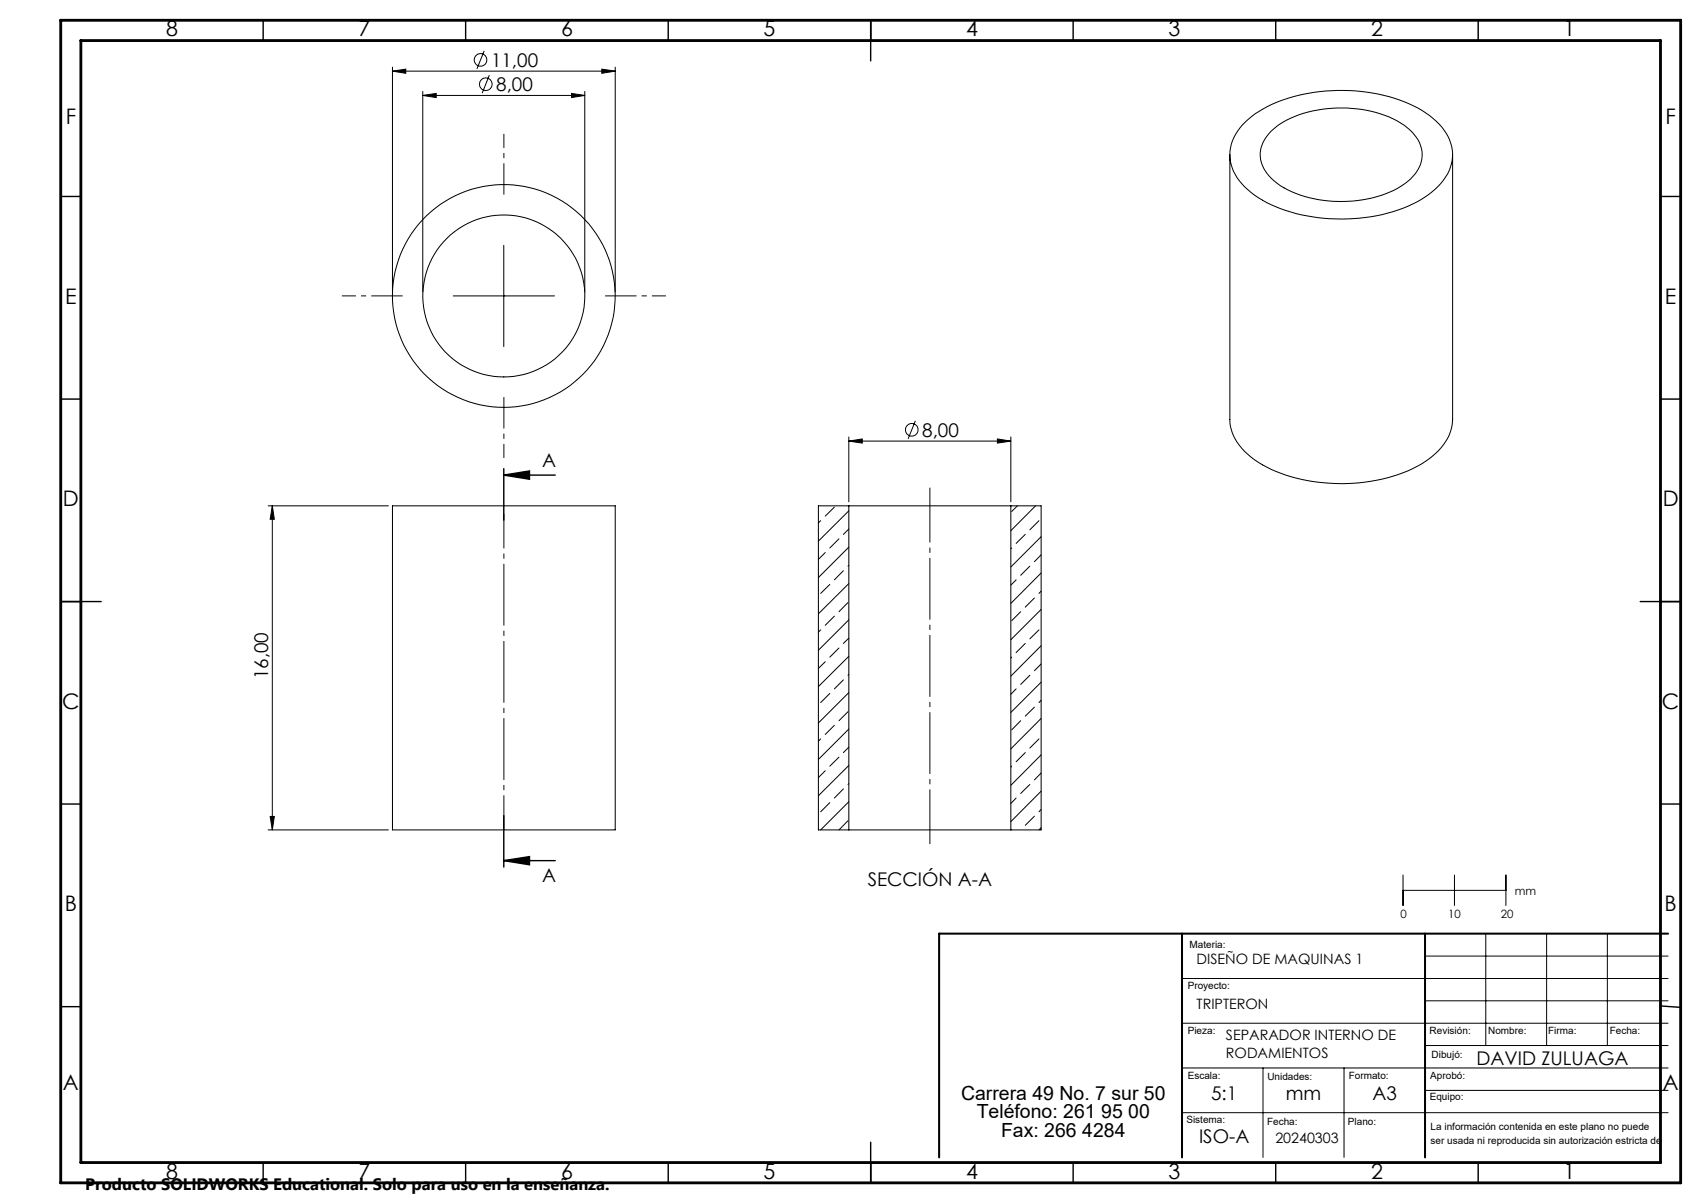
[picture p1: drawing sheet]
<svg xmlns="http://www.w3.org/2000/svg" width="420mm" height="297mm" viewBox="0 0 420 297" stroke-linecap="round" stroke-linejoin="round" font-family="sans-serif">
<g fill="none" stroke="#000" stroke-width=".25">
<path d="M96.9 17.6l3.3-.5v1zM96.9 16.6v55.5M96.9 17.6h55M119.6 12.6l-1.8 4.4M120.8 18.6l-1.7 4.4M148.6 17.1l3.3 .5-3.3 .5zM151.9 16.6v55.5M104.4 23.6l3.3-.5v1zM104.4 22.6v49.5M104.4 23.6h40M141.1 23.1l3.3 .5-3.3 .5zM144.4 22.6v49.5"/>
<path d="M303.7 38.2v65.3a12.2 12.2 0 0 0 5.2 9.4 35.8 35.8 0 0 0 21 6.5 38.2 38.2 0 0 0 22.9-6.1 12.8 12.8 0 0 0 5.9-9.8v-65.3M306.8 30.8a28.6 28.6 0 0 1 16.3-7.8 42.6 42.6 0 0 1 28 4.3 14.7 14.7 0 0 1 7.4 8.9 10.9 10.9 0 0 1-4.1 10.4 33 33 0 0 1-20.2 7.4 39.8 39.8 0 0 1-23.5-5.2 13.8 13.8 0 0 1-7-9.9 11 11 0 0 1 3.1-8.1zM313.8 32.5a24.6 24.6 0 0 1 16.3-5.8 27.3 27.3 0 0 1 17.2 4.7 8.1 8.1 0 0 1 3.5 8.8 12.6 12.6 0 0 1-7.6 7.2 31.1 31.1 0 0 1-27-1.5 9.3 9.3 0 0 1-5-8.7l.7-2.1 .8-1.3zM111.9 73.1h25M124.4 60.6v25M209.6 108.9l3.3-.5v1zM209.6 107.9v16M209.6 108.9h40M226 103.9l-1.8 4.4M246.3 108.4l3.3 .5-3.3 .5zM249.6 107.9v16M66.2 124.9h29.7"/>
<path d="M67.2 124.9v80M67.2 124.9l.5 3.3h-1zM96.9 124.9h55v80h-55zM202.6 128.5l-.5 .6M203.8 136.4l-1.7 1.7M206 125.2l-2.2 2.2M207.2 133l-2.3 2.3M209.6 126.1l-7.5 7.5M209.6 135.1l-7.5 7.5M209.6 130.6l-1.4 1.3M209.6 139.6l-.2 .2M209.6 124.9h40"/>
<path d="M209.6 124.9h-7.5v80h7.5M209.6 124.9v80M249.6 124.9h7.5v80h-7.5M249.6 124.9v80M249.8 135.3l-.2 .2M251.2 124.9l-1.4 1.4M253.2 131.9l-2.3 2.3M254.3 139.8l-2.3 2.2M255.7 124.9l-6.1 6.1M256.5 128.5l-2.2 2.3M257.1 132.5l-7.5 7.5M257.1 137l-1.7 1.7"/>
<path d="M202.6 155.5l-.5 .6M204.9 144.3l-2.3 2.2M206 152.1l-2.2 2.3M207.2 160l-2.3 2.2M208.2 140.9l-2.2 2.3M209.4 148.8l-2.2 2.2M209.6 144.1l-7.5 7.4M209.6 153l-7.5 7.5M209.6 157.5l-1.4 1.4M250.9 143.2l-1.3 1.3M252 151l-2.2 2.2M253.2 158.9l-2.3 2.2"/>
<path d="M255.4 147.6l-2.2 2.3M256.5 155.5l-2.2 2.2M257.1 150.5l-7.5 7.4M257.1 141.5l-7.5 7.5M257.1 159.4l-7.5 7.5M257.1 145.9l-.6 .6M203.8 163.4l-1.7 1.6M204.9 171.2l-2.3 2.3M206 179.1l-2.2 2.2M208.2 167.8l-2.2 2.3M209.4 175.7l-2.2 2.2M209.6 162l-7.5 7.5"/>
<path d="M209.6 171l-7.5 7.5M209.6 180l-7.5 7.5M209.6 166.5l-.2 .2M249.8 162.2l-.2 .3M250.9 170.1l-1.3 1.3M252 177.9l-2.2 2.3M254.3 166.7l-2.3 2.3M255.4 174.6l-2.2 2.2M257.1 168.4l-7.5 7.5M257.1 177.4l-7.5 7.5M257.1 163.9l-1.7 1.7M257.1 172.9l-.6 .6"/>
<path d="M202.6 182.4l-.5 .6M203.8 190.3l-1.7 1.7M204.9 198.2l-2.3 2.2M207.2 186.9l-2.3 2.3M208.2 194.8l-2.2 2.2M209.6 189l-7.5 7.5M209.6 197.9l-7 7M209.6 184.5l-1.4 1.3M209.6 193.5l-.2 .2M249.8 189.2l-.2 .2M250.9 197l-1.3 1.4M253.2 185.8l-2.3 2.3"/>
<path d="M254.3 193.7l-2.3 2.2M256.5 182.4l-2.2 2.3M257.1 186.4l-7.5 7.5M257.1 195.3l-7.5 7.5M257.1 190.8l-1.7 1.7M257.1 199.8l-.6 .6M66.2 204.9h29.7M66.7 201.6h1l-.5 3.3zM209.4 202.6l-2.2 2.3M209.6 204.9h40M255.4 201.5l-2.2 2.3M257.1 204.3l-.6 .6"/>
<path d="M346.4 216v7.6M346.4 219.8h25.4M359.1 216v7.6M371.8 216v7.6M351.9 236h60M366.9 230.5v27.6M381.9 230.5v27.6M396.9 230.5v27.6M291.9 241.6h120M291.9 252.6h120M351.9 247.1h60M351.9 258.1h60"/>
<path d="M291.9 263.7h120M291.9 274.7h120M311.9 263.7v22M331.9 263.7v22M351.9 269.2h60"/>
<circle cx="118.6" cy="14.8" r="1.56"/>
<circle cx="119.9" cy="20.8" r="1.56"/>
<circle cx="124.4" cy="73.1" r="27.5"/>
<circle cx="124.4" cy="73.1" r="20"/>
<circle cx="225.1" cy="106.1" r="1.55"/>
</g>
<g fill="none" stroke="#000" stroke-width=".35">
<path d="M65 5v5M115 5v5M165 5v5M215 5v10M265 5v5M315 5v5M365 5v5M15 48.5h5M410 48.5h5M15 98.5h5M410 98.5h5M124.4 117.3l6.3-1v2z"/>
<path d="M124.4 117.3h12.7M124.4 115.7v12.7M15 148.5h10M405 148.5h10M15 198.5h5M410 198.5h5M124.4 212.5l6.3-1v2zM124.4 201.4v12.7M124.4 212.5h12.7M15 248.5h5M410 248.4l5 .3M65 287v5"/>
<path d="M115 287v5M165 287v5M215 282v10M265 287v5M315 287v5M365 287v5"/>
</g>
<path d="M124.4 48.1v-15M99.4 73.1h-15M149.4 73.1h15M124.4 98.1v15" fill="none" stroke="#000" stroke-width=".25" stroke-dasharray="15.2 1.3 1.3 1.3" stroke-dashoffset="7.5" stroke-linecap="butt"/>
<path d="M229.6 120.4v88" fill="none" stroke="#000" stroke-width=".25" stroke-dasharray="15.2 1.3 1.3 1.3" stroke-dashoffset="1.7" stroke-linecap="butt"/>
<path d="M124.4 126.9v78" fill="none" stroke="#000" stroke-width=".25" stroke-dasharray="15.2 1.3 1.3 1.3" stroke-dashoffset="6.7" stroke-linecap="butt"/>
<path d="M291.9 230.5v55.2M351.9 230.5v55.2M411.9 230.5h-180v55.2" fill="none" stroke="#000" stroke-width=".5"/>
<path d="M15 5h400v287h-400zM20 10h390v277h-390z" fill="none" stroke="#000" stroke-width=".7"/>
<g fill="#000">
<path d="M96.9 17.6l3.3-.5v1zM148.6 17.1l3.3 .5-3.3 .5zM104.4 23.6l3.3-.5v1zM141.1 23.1l3.3 .5-3.3 .5z"/>
<path d="M124.4 117.3l6.3-1v2zM124.4 212.5l6.3-1v2z"/>
<path d="M246.3 108.4l3.3 .5-3.3 .5zM209.6 108.9l3.3-.5v1z"/>
<path d="M67.2 124.9l.5 3.3h-1zM66.7 201.6h1l-.5 3.3z"/>
</g>
<g font-size="5.3">
<text x="41" y="9">8</text>
<text x="88.5" y="9">7</text>
<text x="138.5" y="9">6</text>
<text x="188.5" y="9">5</text>
<text x="238.5" y="9">4</text>
<text x="288.5" y="9">3</text>
<text x="338.5" y="9">2</text>
<text x="386" y="9">1</text>
<text x="16.2" y="30.7">F</text>
<text x="411.2" y="30.7">F</text>
<text x="16.1" y="75">E</text>
<text x="411.1" y="75">E</text>
<text x="15.5" y="125">D</text>
<text x="410.5" y="125">D</text>
<text x="15.4" y="175">C</text>
<text x="410.4" y="175">C</text>
<text x="16" y="225">B</text>
<text x="411" y="225">B</text>
<text x="15.5" y="269.2">A</text>
<text x="410.5" y="269.2">A</text>
<text x="41" y="291">8</text>
<text x="88.5" y="291">7</text>
<text x="138.5" y="291">6</text>
<text x="188.5" y="291">5</text>
<text x="238.5" y="291">4</text>
<text x="288.5" y="291">3</text>
<text x="338.5" y="291">2</text>
<text x="386" y="291">1</text>
</g>
<g font-size="4.8">
<text x="237.3" y="271.6">Carrera 49 No. 7 sur 50</text>
<text x="241.2" y="276.1">Teléfono: 261 95 00</text>
<text x="247.2" y="280.7">Fax: 266 4284</text>
</g>
<g font-size="4.7">
<text x="121.2" y="16.5">11,00</text>
<text x="122.5" y="22.5">8,00</text>
<text x="227.7" y="107.8">8,00</text>
<text x="133.9" y="115.3">A</text>
<text x="66.2" y="167.7" transform="rotate(-90 66.2 167.7)">16,00</text>
<text x="133.9" y="217.8">A</text>
<text x="214.2" y="218.7">SECCIÓN A-A</text>
<text x="364.6" y="262.8">DAVID ZULUAGA</text>
<text x="299" y="271.7">5:1</text>
<text x="317.5" y="271.7">mm</text>
<text x="338.9" y="271.7">A3</text>
<text x="296.1" y="282.2">ISO-A</text>
</g>
<text font-size="4.1" x="21" y="293.7">Producto SOLIDWORKS Educational. Solo para uso en la enseñanza.</text>
<g font-size="3.5">
<text x="295.5" y="238">DISEÑO DE MAQUINAS 1</text>
<text x="295.5" y="249">TRIPTERON</text>
<text x="302.7" y="256.8">SEPARADOR INTERNO DE</text>
<text x="302.7" y="261.3">RODAMIENTOS</text>
<text x="314.9" y="282.2">20240303</text>
</g>
<g font-size="2.8">
<text x="374" y="221">mm</text>
<text x="345.8" y="226.6">0</text>
<text x="357.6" y="226.6">10</text>
<text x="370.5" y="226.6">20</text>
</g>
<g font-size="2.5">
<text x="293.7" y="233.9">Materia:</text>
<text x="293.3" y="244.3">Proyecto:</text>
<text x="293.3" y="255.2">Pieza:</text>
<text x="353" y="255.2">Revisión:</text>
<text x="367.4" y="255.2">Nombre:</text>
<text x="382.3" y="255.2">Firma:</text>
<text x="397.5" y="255.2">Fecha:</text>
<text x="353.5" y="261.2">Dibujó:</text>
<text x="293.3" y="266.5">Escala:</text>
<text x="312.9" y="266.5">Unidades:</text>
<text x="333" y="266.5">Formato:</text>
<text x="353.2" y="266.5">Aprobó:</text>
<text x="353" y="271.6">Equipo:</text>
<text x="292.9" y="277.2">Sistema:</text>
<text x="312.8" y="277.7">Fecha:</text>
<text x="332.8" y="277.7">Plano:</text>
<text x="353.2" y="278.9">La información contenida en este plano no puede</text>
<text x="353.2" y="282.3">ser usada ni reproducida sin autorización estricta de</text>
</g>
</svg>
